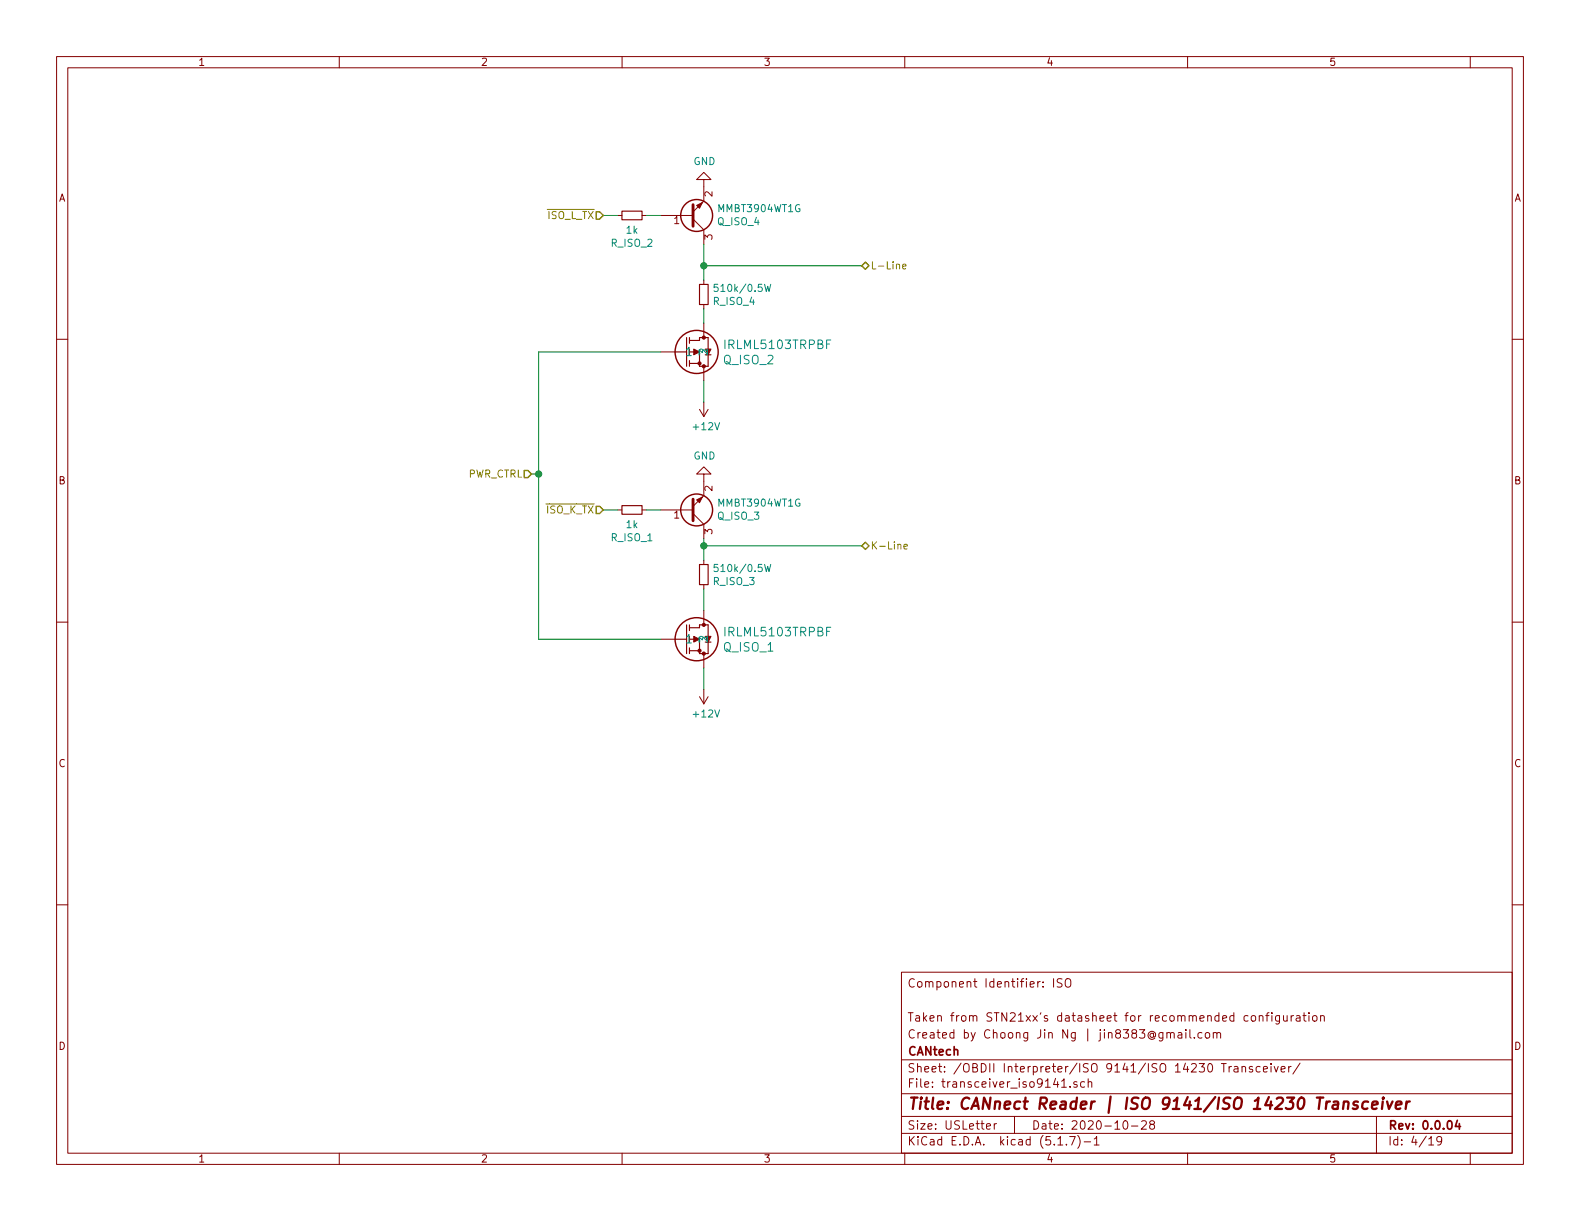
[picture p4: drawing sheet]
<svg xmlns="http://www.w3.org/2000/svg" width="279mm" height="216mm" viewBox="0 0 279 216" stroke-linecap="round" stroke-linejoin="round" font-family="sans-serif">
<g fill="none" stroke="#840000" stroke-width=".18">
<path d="M10 10h259.4v195.9h-259.4zM12 12h255.4v191.9h-255.4zM60 10v2M110 10v2M160 10v2M210 10v2M260 10v2M109.2 38.1h.8M113.5 38.1h.8M116.8 38.1h5.8M122.6 38.7l1.9 1.9v2.6M124.5 31.8h-1.3l1.3-1.3 1.2 1.3h-1.2v3.8l-1.9 1.9"/>
<path d="M10 60h2M124.5 49.5v.8M124.5 53.8v.8M124.5 57.2v2.5M267.4 60h2M116.8 62.2h2.6M123.7 72.4l.8 1.3M124.5 64.8v2.5M124.5 71.1v2.6M125.2 72.4l-.7 1.3M109.2 90.2h.8M113.5 90.2h.8"/>
<path d="M116.8 90.2h5.8M122.6 90.8l1.9 1.9v2.6M124.5 83.8h-1.3l1.3-1.2 1.2 1.2h-1.2v3.8l-1.9 1.9M124.5 99.1v.7M10 110h2M116.8 113h2.6M124.5 103.4v.7M124.5 108v2.5M124.5 115.6v2.5M267.4 110h2M123.7 123.2l.8 1.3M124.5 121.9v2.6"/>
<path d="M125.2 123.2l-.7 1.3M10 160h2M267.4 160h2M159.4 171.9h108v32h-108zM186.3 173.1v1.4M187.8 173.1h-.6l-.3 .2 .2 .4 .6 .3v.4l-.2 .1h-.6M188.6 173.1a.5 .5 0 0 1 .5 0 .5 .5 0 0 1 .3 .5v.5a.5 .5 0 0 1-.5 .5 .5 .5 0 0 1-.5-.5v-.5zM221.3 179.7l.2-.1 .5 .1v.6l-.1 .2-.4 .1-.2-.2zM222.7 179.7h.1a.37 .37 0 0 1 .5 .1v.8M222.7 179.6v1M223.8 179.6h.6M224.4 179.1l-.3 .2v1.3"/>
<path d="M224.9 179.1v.1M224.9 179.6v1M226.3 179.6v1.2l-.3 .3-.4-.1M226.3 179.7l-.5-.1-.2 .3 .1 .6h.6M227 179.6l.1 .9 .3 .1 .2-.2M227.6 179.6v1M228.3 179.6v1M228.8 179.6l-.5 .3M229.3 179.7h.5l.1 .9M229.9 179.9l-.5 .1-.2 .2 .2 .4 .5-.1M230.4 179.6h.6M230.6 179.1v1.3l.4 .2"/>
<path d="M231.5 179.1v.1M231.5 179.6v1M232.2 179.7l.2-.1 .4 .1 .1 .6-.1 .2-.4 .1-.2-.2zM233.5 179.7h.1a.37 .37 0 0 1 .6 .1v.8M233.5 179.6v1M159.4 197.4h108M159.4 193.4h108M159.4 187.4h108M174.4 199.2l.8-.2-.1-.2-.4-.1-.3 .2 .1 .7h.6M175.8 198.7v1M176.2 198.7l-.3 .1-.1 .2M179.4 197.4v3"/>
<path d="M187.7 191.2l.5-.4v1.5M187.7 192.3h.9M189.2 192.1v.2M190.4 191.3h-.3l-.2 .2v.2l.5 .1v.4h-.5M191.8 191.3h-.4l-.3 .2 .1 .7h.6M192.4 191.4l.3-.1h.3l.1 1M192.4 190.8v1.5M198.8 198.2h.3a.94 .94 0 0 1 0 1.5 .8 .8 0 0 1-.6-.7 .8 .8 0 0 1 .3-.8zM200.1 199.1h1.1M201.9 198.3l.2-.1h.3l.3 .1v.3v.2l-.9 .9h.9M203.6 198.8l-.3-.3 .1-.2 .2-.1h.4l.2 .3-.1 .2-.6 .2a.48 .48 0 0 0-.1 .6l.2 .2 .5-.2a.48 .48 0 0 0-.1-.6l-.1-.1M206.3 182.7l.3-.1 .3 .1 .1 .9"/>
<path d="M206.3 182.6v1M207 182.8a.36 .36 0 0 1 .3-.2 .36 .36 0 0 1 .3 .2v.8M208.4 182.7h.5l.1 .9M209 182.9l-.5 .1a.29 .29 0 0 0-.2 .3 .29 .29 0 0 0 .2 .3l.5-.1M209.7 182.1v.1M209.7 182.6v1M210.4 182.1v1.3l.2 .2M211.2 183.4v.2M212.5 182.7l-.4-.1-.3 .3 .1 .5 .2 .2 .4-.1M213.2 182.7l.2-.1 .4 .1v.7l-.2 .2-.4-.2zM214.6 182.7l.2-.1 .3 .1 .1 .9M214.6 182.6v1"/>
<path d="M215.2 182.8a.36 .36 0 0 1 .3-.2 .36 .36 0 0 1 .3 .2v.8M216 188.1h.8M216.4 188.1v1.5M217.3 188.6v1M217.8 188.6h-.3l-.2 .2M218.3 188.6h.5l.1 1M218.9 188.9l-.5 .1-.2 .2 .2 .4 .5-.1M219.6 188.7l.1-.1a.37 .37 0 0 1 .6 .2v.8M219.6 188.6v1M221.5 188.6a.37 .37 0 0 0-.6 .2l.1 .2 .5 .1v.2l-.2 .3-.4-.1M222.8 188.6h-.4l-.3 .2 .1 .6 .2 .2 .4-.1M223.4 189.1l.7-.2v-.3h-.5l-.2 .2 .1 .7h.6"/>
<path d="M224.8 188.1v.1M224.8 188.6v1M225.3 188.6l.4 1 .3-1M226.5 189.1l.8-.2-.1-.3h-.4l-.3 .2 .1 .7h.6M227.9 188.6v1M228.3 188.6l-.4 .2M229.9 188l-1.3 1.9M243.4 197.4v6.5M60 203.9v2M110 203.9v2M159.4 200.4h108M160 203.9v2"/>
<path d="M187.1 202.5h.8M188.6 202.3v.2M189.2 201h.9l-.6 1.5M190.6 200.8a1.71 1.71 0 0 1 0 2.2M191.7 201.9h1.2M193.5 201.4l.4-.4v1.5M193.5 202.5h.9M210 203.9v2M252.7 201.4l.4-.4v1.5M252.7 202.5h.8M254.9 201.6l-.1 .2a.48 .48 0 0 1-.6 0v-.7a.48 .48 0 0 1 .6-.1l.1 .1a1.19 1.19 0 0 1-.2 1.3l-.5 .1M260 203.9v2"/>
</g>
<path d="M257.7 198.1l-.3 1.1h.9M258.1 198.7v1" fill="none" stroke="#840000" stroke-width=".3"/>
<g fill="none" stroke="#840000" stroke-width=".41">
<path d="M235.8 194.8h.8l-.1 1.3M236.7 195.2l-.7 .1a.4 .4 0 0 0-.4 .4 .4 .4 0 0 0 .3 .4l.7-.1M237.6 194.9a.5 .5 0 0 1 .9 .1l-.1 1.1M237.7 194.8l-.2 1.3M240.1 194.8a.52 .52 0 0 0-.8 .3l.3 .3 .5 .1v.3l-.3 .3-.6-.1M241.9 194.8a.68 .68 0 0 0-1 .3v.8l.3 .2 .6-.1M242.6 195.4l1-.2v-.4h-.6l-.3 .2v1l.1 .1 .6-.1M244.5 194.8l-.1 1.3M244.6 194.1l-.1 .1 .1 .1v-.2v.2M245.3 194.8l.3 1.3 .7-1.3M246.8 195.4l1-.2v-.4h-.8l-.2 1 .2 .3 .6-.1M248.7 194.8l-.1 1.3"/>
<path d="M249.3 194.8a.54 .54 0 0 0-.6 .3"/>
</g>
<g fill="none" stroke="#840000" stroke-width=".2">
<path d="M110 37.3h3.5v1.6h-3.5zM121.4 59.7v5.1M121.9 59.7v1M123.7 50.3h1.5v3.5h-1.5zM119.4 62.2h2M121.9 63.8v1M121.9 60.2h1.8v-.5h1.5v5.1h-1.5v-2.6h-1.8M121.9 64.3h1.8M110 89.4h3.5v1.5h-3.5zM123.7 99.8h1.5v3.6h-1.5zM119.4 113h2M121.4 110.5v5.1"/>
<path d="M121.9 111h1.8v-.5h1.5v5.1h-1.5v-2.6h-1.8M121.9 110.5v1M121.9 114.6v1M121.9 115.1h1.8"/>
</g>
<g fill="#840000" stroke="#840000" stroke-width=".18">
<path d="M122.7 112.5l1 .5-1 .5z"/>
<path d="M122.7 61.7l1 .5-1 .5z"/>
<path d="M123.2 88.4l1-.5-.5 1z"/>
<path d="M123.2 36.3l1-.5-.5 1z"/>
<circle cx="124.5" cy="110.5" r=".28"/>
<circle cx="124.5" cy="115.6" r=".28"/>
<circle cx="123.7" cy="115.1" r=".28"/>
<circle cx="124.5" cy="59.7" r=".28"/>
<circle cx="124.5" cy="64.8" r=".28"/>
<circle cx="123.7" cy="64.3" r=".28"/>
</g>
<g fill="none" stroke="#840000" stroke-width=".25">
<circle cx="123.2" cy="38.1" r="2.82"/>
<circle cx="123.2" cy="62.2" r="3.8"/>
<circle cx="123.2" cy="90.2" r="2.82"/>
<circle cx="123.2" cy="113" r="3.8"/>
</g>
<path d="M126.9 50.3h-.6v.6l.4-.2 .3 .3v.3l-.3 .2-.4-.1M135.2 50.3l.3 1.2 .3-.9 .2 .9 .3-1.2M126.9 99.8h-.6v.6l.4-.1 .3 .2v.3l-.3 .3-.4-.2M135.2 99.8l.3 1.3 .3-.9 .2 .9 .3-1.3" fill="none" stroke="#008484" stroke-width=".18"/>
<path d="M122.6 36.2v3.8M122.6 88.3v3.8" fill="none" stroke="#840000" stroke-width=".51"/>
<g fill="none" stroke="#008400" stroke-width=".18">
<path d="M106.7 38.1h2.5M114.3 38.1h2.5M124.5 43.2v6.3M124.5 54.6v2.6M124.5 47h27.9M116.8 62.2h-21.6v50.8h21.6M124.5 67.3v3.8M94 83.8h1.2M106.7 90.2h2.5M114.3 90.2h2.5M124.5 95.3v3.8M124.5 96.5h27.9"/>
<path d="M124.5 104.1v3.9M124.5 118.1v3.8"/>
</g>
<path d="M159.6 47.1l.6-.1-.1-.2-.3-.1-.2 .2 .1 .6h.4M159.8 96.6l.7-.1-.1-.2-.4-.1-.2 .2 .1 .6h.5" fill="none" stroke="#848400" stroke-width=".18"/>
<path d="M105.4 37.5h.6l.7 .6-.7 .6h-.6zM152.4 47l.6-.6 .7 .6-.7 .6zM92.7 83.2h.6l.7 .6-.7 .7h-.6zM105.4 89.5h.6l.7 .7-.7 .6h-.6zM152.4 96.5l.6-.6 .7 .6-.7 .7z" fill="none" stroke="#848400" stroke-width=".25"/>
<g fill="#008400" stroke="#008400" stroke-width=".25">
<circle cx="124.5" cy="47" r=".51"/>
<circle cx="124.5" cy="96.5" r=".51"/>
<circle cx="95.3" cy="83.8" r=".51"/>
</g>
<text font-size="2.8" fill="#840000" x="160.4" y="196.2">Title: CANnect Reader | ISO 9141/ISO 14230 Transceiver</text>
<g font-size="2.1" fill="#008484">
<text x="121.1" y="63">1</text>
<text x="125.2" y="63.1" transform="rotate(-90 125.2 63.1)">32</text>
<text x="128" y="64.4">Q_ISO_2</text>
<text x="128.3" y="61.7">IRLML5103TRPBF</text>
<text x="121.1" y="113.8">1</text>
<text x="125.2" y="113.9" transform="rotate(-90 125.2 113.9)">32</text>
<text x="128.3" y="112.5">IRLML5103TRPBF</text>
<text x="128" y="115.2">Q_ISO_1</text>
</g>
<g font-size="2.1" fill="#840000">
<text x="160.4" y="174.6">Component Identifier: ISO</text>
<text x="160.4" y="183.6">Created by Choong Jin Ng | jin8383@gmail.com</text>
<text x="160.4" y="180.6">Taken from STN21xx's datasheet for recommended configuration</text>
<text x="160.4" y="189.6">Sheet: /OBDII Interpreter/ISO 9141/ISO 14230 Transceiver/</text>
<text x="160.4" y="186.6">CANtech</text>
<text x="160.4" y="192.3">File: transceiver_iso9141.sch</text>
<text x="160.4" y="202.5">KiCad E.D.A. kicad (5.1.7)-1</text>
<text x="160.4" y="199.7">Size: USLetter</text>
<text x="182.4" y="199.7">Date: 2020-10-28</text>
<text x="245.4" y="199.7">Rev: 0.0.04</text>
<text x="245.4" y="202.5">Id: 4/19</text>
</g>
<g font-size="1.8" fill="#840000">
<text x="35" y="11.6">1</text>
<text x="85" y="11.6">2</text>
<text x="135" y="11.6">3</text>
<text x="185" y="11.6">4</text>
<text x="235" y="11.6">5</text>
<text x="10.4" y="35.6">A</text>
<text x="126" y="34.8" transform="rotate(-90 126 34.8)">2</text>
<text x="267.8" y="35.6">A</text>
<text x="119.2" y="39.6">1</text>
<text x="126" y="42.4" transform="rotate(-90 126 42.4)">3</text>
<text x="10.4" y="85.6">B</text>
<text x="126" y="86.8" transform="rotate(-90 126 86.8)">2</text>
<text x="267.8" y="85.6">B</text>
<text x="119.2" y="91.7">1</text>
<text x="126" y="94.5" transform="rotate(-90 126 94.5)">3</text>
<text x="10.4" y="135.6">C</text>
<text x="267.8" y="135.6">C</text>
<text x="10.4" y="185.6">D</text>
<text x="267.8" y="185.6">D</text>
<text x="35" y="205.5">1</text>
<text x="85" y="205.5">2</text>
<text x="135" y="205.5">3</text>
<text x="185" y="205.5">4</text>
<text x="235" y="205.5">5</text>
</g>
<g font-size="1.8" fill="#008484">
<text x="122.6" y="29.2">GND</text>
<text x="110.8" y="41.3">1k</text>
<text x="126.9" y="39.8">Q_ISO_4</text>
<text x="127.1" y="37.5">MMBT3904WT1G</text>
<text x="108.1" y="43.6">R_ISO_2</text>
<text x="126.2" y="53.9">R_ISO_4</text>
<text x="127" y="51.6">510k/0.5W</text>
<text x="122.8" y="76.1">+12V</text>
<text x="122.6" y="81.3">GND</text>
<text x="127.1" y="89.6">MMBT3904WT1G</text>
<text x="108.1" y="95.7">R_ISO_1</text>
<text x="110.8" y="93.4">1k</text>
<text x="126.9" y="91.9">Q_ISO_3</text>
<text x="127" y="101.1">510k/0.5W</text>
<text x="126.2" y="103.5">R_ISO_3</text>
<text x="122.8" y="126.9">+12V</text>
</g>
<g font-size="1.8" fill="#848400">
<text x="96.8" y="38.7">ISO_L_TX</text>
<text x="153.9" y="47.6">L-Line</text>
<text x="82.6" y="84.5">PWR_CTRL</text>
<text x="96.6" y="90.8">ISO_K_TX</text>
<text x="153.9" y="97.2">K-Line</text>
</g>
</svg>
